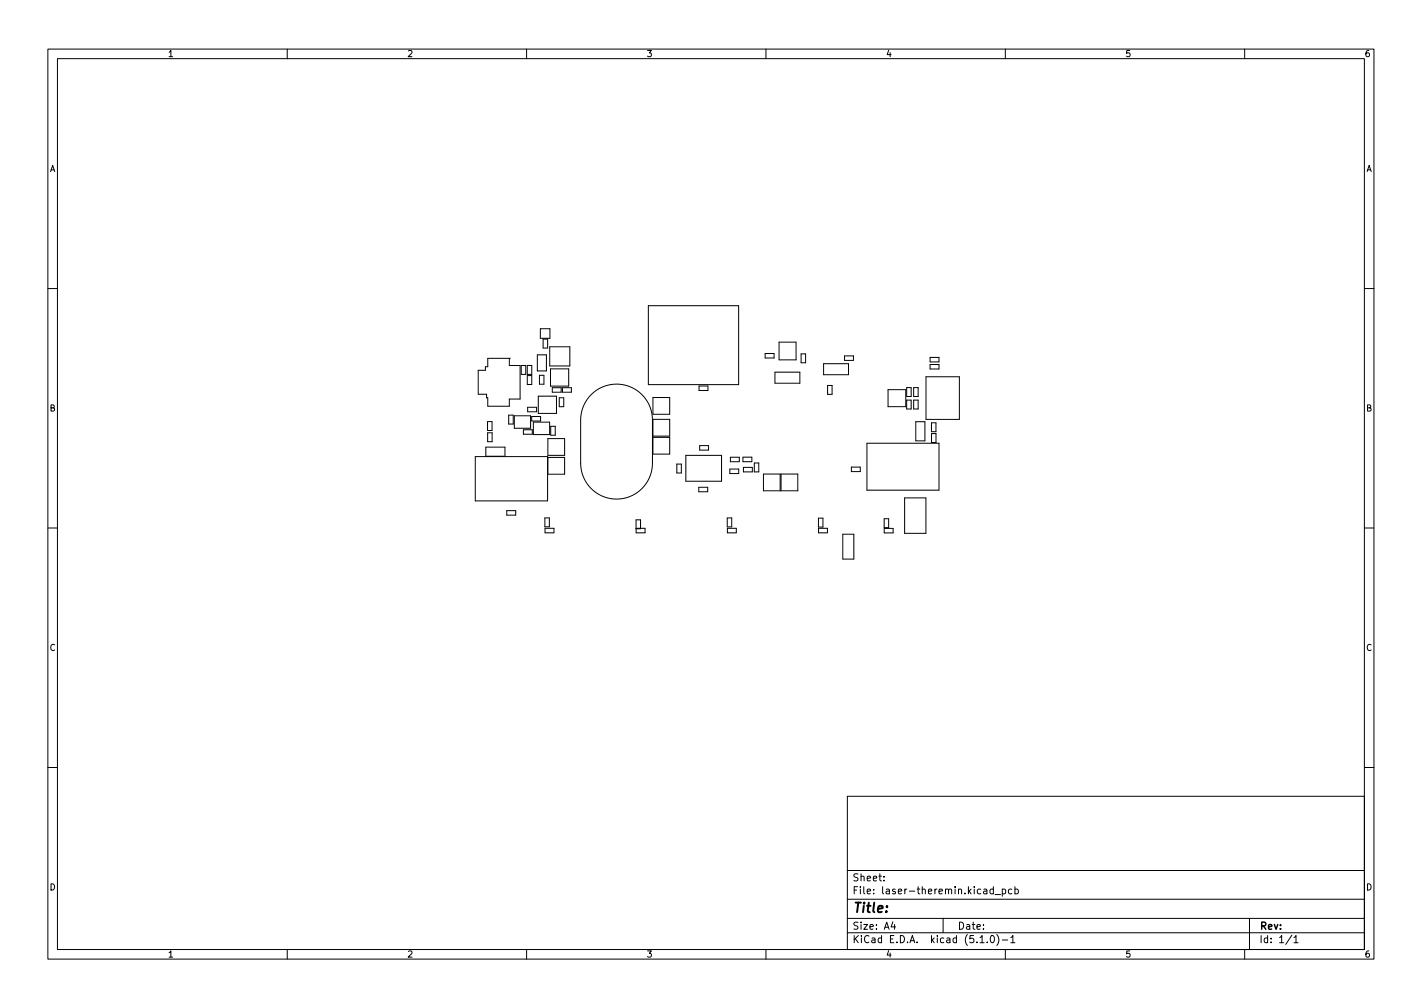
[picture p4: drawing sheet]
<svg xmlns="http://www.w3.org/2000/svg" width="297mm" height="210mm" viewBox="0 0 297 210" stroke-linecap="round" stroke-linejoin="round" font-family="sans-serif">
<g fill="none" stroke="#000" stroke-width=".21">
<path d="M10 10.2h277v190.1h-277zM12 12.2h273v186.1h-273zM60 10.2v2M110 10.2v2M160 10.2v2M210 10.2v2M260 10.2v2M10 60.2h2M101.9 74.8h4.5v1.5h2.2v7h-2.2v1.5h-4.5v-1.7h-.3v-.8h-1.7v-5h1.5v-.7h.5zM106.4 74.8h.1M108.9 76.3h.9v1.9h-.9zM110.1 76.3h1v1.9h-1z"/>
<path d="M110.1 78.4h1v1.9h-1zM112.2 74.1h1.9v3.3h-1.9zM112.7 78.4h.9v1.8h-.9zM112.9 68.6h2v2h-2zM113.5 70.8h.9v1.9h-.9zM114.8 72.4h4.2v4h-4.2zM115 77h3.8v3.6h-3.8zM135.4 63.8h18.9v16.5h-18.9zM159.8 73.8h1.9v.9h-1.9zM161.9 77.7h5.2v2.3h-5.2zM162.7 71.4h3.6v3.7h-3.6zM167.3 73.9h1v1.8h-1z"/>
<path d="M172 75.9h5.2v2.3h-5.2zM176.4 74.3h1.9v.9h-1.9zM193.4 78.7h7v8.9h-7zM194.3 76.1h1.8v.9h-1.8zM194.3 74.6h1.8v1h-1.8zM285 60.2h2M99.3 95.3h15.1v9.3h-15.1zM101.5 93.4h4v1.9h-4zM101.8 88h1v1.9h-1zM101.9 90.4h.9v1.8h-.9zM106.3 86.7h.9v1.8h-.9zM107.4 86.8h3.4v2.6h-3.4z"/>
<path d="M109.3 89.7h1.9v1h-1.9zM110.2 85h1.9v1h-1.9zM111.1 87h1.8v.9h-1.8zM111.4 88.1h3.4v2.6h-3.4zM112.4 82.7h3.8v3.6h-3.8zM114.4 91.6h3.5v3.5h-3.5zM114.4 95.5h3.5v3.5h-3.5zM115 89h1v1.9h-1zM115.4 80.9h1.8v1h-1.8zM116.8 83.1h1v1.8h-1zM117.5 80.9h1.9v1h-1.9zM123.5 82.4a7.5 7.5 0 0 1 8.2-1.6 7.5 7.5 0 0 1 4.6 6.9v9a7.5 7.5 0 0 1-7.5 7.5 7.5 7.5 0 0 1-7.5-7.5v-9a7.5 7.5 0 0 1 2.2-5.3z"/>
<path d="M136.4 87.6h3.5v3.5h-3.5zM136.4 91.3h3.5v3.5h-3.5zM136.4 83h3.5v3.5h-3.5zM141.4 96.9h.9v1.9h-.9zM143.3 95.1h7.4v5.4h-7.4zM146 80.6h1.9v.9h-1.9zM146.2 93h1.8v1h-1.8zM152.5 97.9h1.8v1h-1.8zM152.6 95.5h1.8v.9h-1.8zM155.2 95.5h1.9v.9h-1.9zM155.3 97.6h1.9v.9h-1.9zM157.6 96.7h.9v1.8h-.9z"/>
<path d="M159.5 99h3.5v3.5h-3.5zM163.2 99h3.5v3.5h-3.5zM172.9 80.5h.9v1.8h-.9zM177.8 97.5h1.9v1h-1.9zM181.1 92.5h15v9.8h-15zM185.5 81.4h3.7v3.5h-3.7zM189.4 83.5h.9v1.9h-.9zM189.4 80.9h.9v1.9h-.9zM190.9 83.5h.9v1.9h-.9zM190.9 80.9h.9v1.9h-.9zM191.3 88h1.9v4h-1.9zM194.6 88.3h.9v1.8h-.9z"/>
<path d="M194.6 90.5h.9v1.9h-.9zM10 110.2h2M105.9 106.6h1.8v1h-1.8zM113.8 108.1h1v1.9h-1zM113.9 110.3h1.8v.9h-1.8zM132.9 108.5h.9v1.9h-.9zM132.9 110.3h1.8v.9h-1.8zM146 101.7h1.8v1h-1.8zM151.9 108.1h1v1.9h-1zM151.9 110.3h1.9v.9h-1.9zM171 108.2h.9v1.8h-.9zM171 110.3h1.8v.9h-1.8z"/>
<path d="M176.1 111.5h2.3v5.2h-2.3zM184.7 108.3h.9v1.9h-.9zM184.7 110.3h1.9v1h-1.9zM189 104h4.4v7.4h-4.4zM285 110.2h2M10 160.2h2M177 166.3h108v32h-108zM285 160.2h2M60 198.3v2M110 198.3v2M160 198.3v2M177 194.8h108"/>
<path d="M177 191.8h108M177 187.8h108M177 181.8h108M184.6 183.8v.1M184.6 183v.1M186.5 192.5l-.4 1h1M186.9 193v1M197 191.8v3M204.7 195.8l.4-.5v1.5M204.7 196.8h.9M206.2 196.7v.1M207 195.5l.2-.2a.8 .8 0 0 1 .5 .8 .8 .8 0 0 1-.5 .7l-.2-.1-.1-.4z"/>
<path d="M207.5 185.7l-.4-.1-.3 .3 .1 .7h.6M207.5 185.1v1.5M207.9 186.8h1.1M208.2 195.1a1.72 1.72 0 0 1 0 2.3M209.4 185.7l.4-.1 .3 .3-.2 .7h-.5M209.4 196.3h1.1M209.4 185.6v1.5M210 198.3v2M211.1 195.8l.5-.5v1.5M211.1 196.8h.9M211.4 185.7l-.5-.1-.3 .3 .2 .7h.6M212 185.7l.4-.1 .3 .3-.1 .7h-.6"/>
<path d="M212 185.1v1.5M260 198.3v2M261 191.8v6.5M269.9 195.3l-1.3 1.9M270.3 195.8l.4-.5v1.5M270.3 196.8h.8"/>
</g>
<text font-size="2.8" x="178" y="190.6">Title:</text>
<g font-size="2.1">
<text x="178" y="184">Sheet:</text>
<text x="178" y="186.7">File: laser-theremin.kicad_pcb</text>
<text x="178" y="196.9">KiCad E.D.A. kicad (5.1.0)-1</text>
<text x="178" y="194.1">Size: A4</text>
<text x="200" y="194.1">Date:</text>
<text x="263" y="194.1">Rev:</text>
<text x="263" y="196.9">Id: 1/1</text>
</g>
<g font-size="1.8">
<text x="35" y="11.9">1</text>
<text x="85" y="11.9">2</text>
<text x="135" y="11.9">3</text>
<text x="185" y="11.9">4</text>
<text x="235" y="11.9">5</text>
<text x="285" y="11.9">6</text>
<text x="10.3" y="35.9">A</text>
<text x="285.3" y="35.9">A</text>
<text x="10.3" y="85.9">B</text>
<text x="285.3" y="85.9">B</text>
<text x="10.3" y="135.9">C</text>
<text x="285.3" y="135.9">C</text>
<text x="10.3" y="185.9">D</text>
<text x="285.3" y="185.9">D</text>
<text x="35" y="199.9">1</text>
<text x="85" y="199.9">2</text>
<text x="135" y="199.9">3</text>
<text x="185" y="199.9">4</text>
<text x="235" y="199.9">5</text>
<text x="285" y="199.9">6</text>
</g>
</svg>
